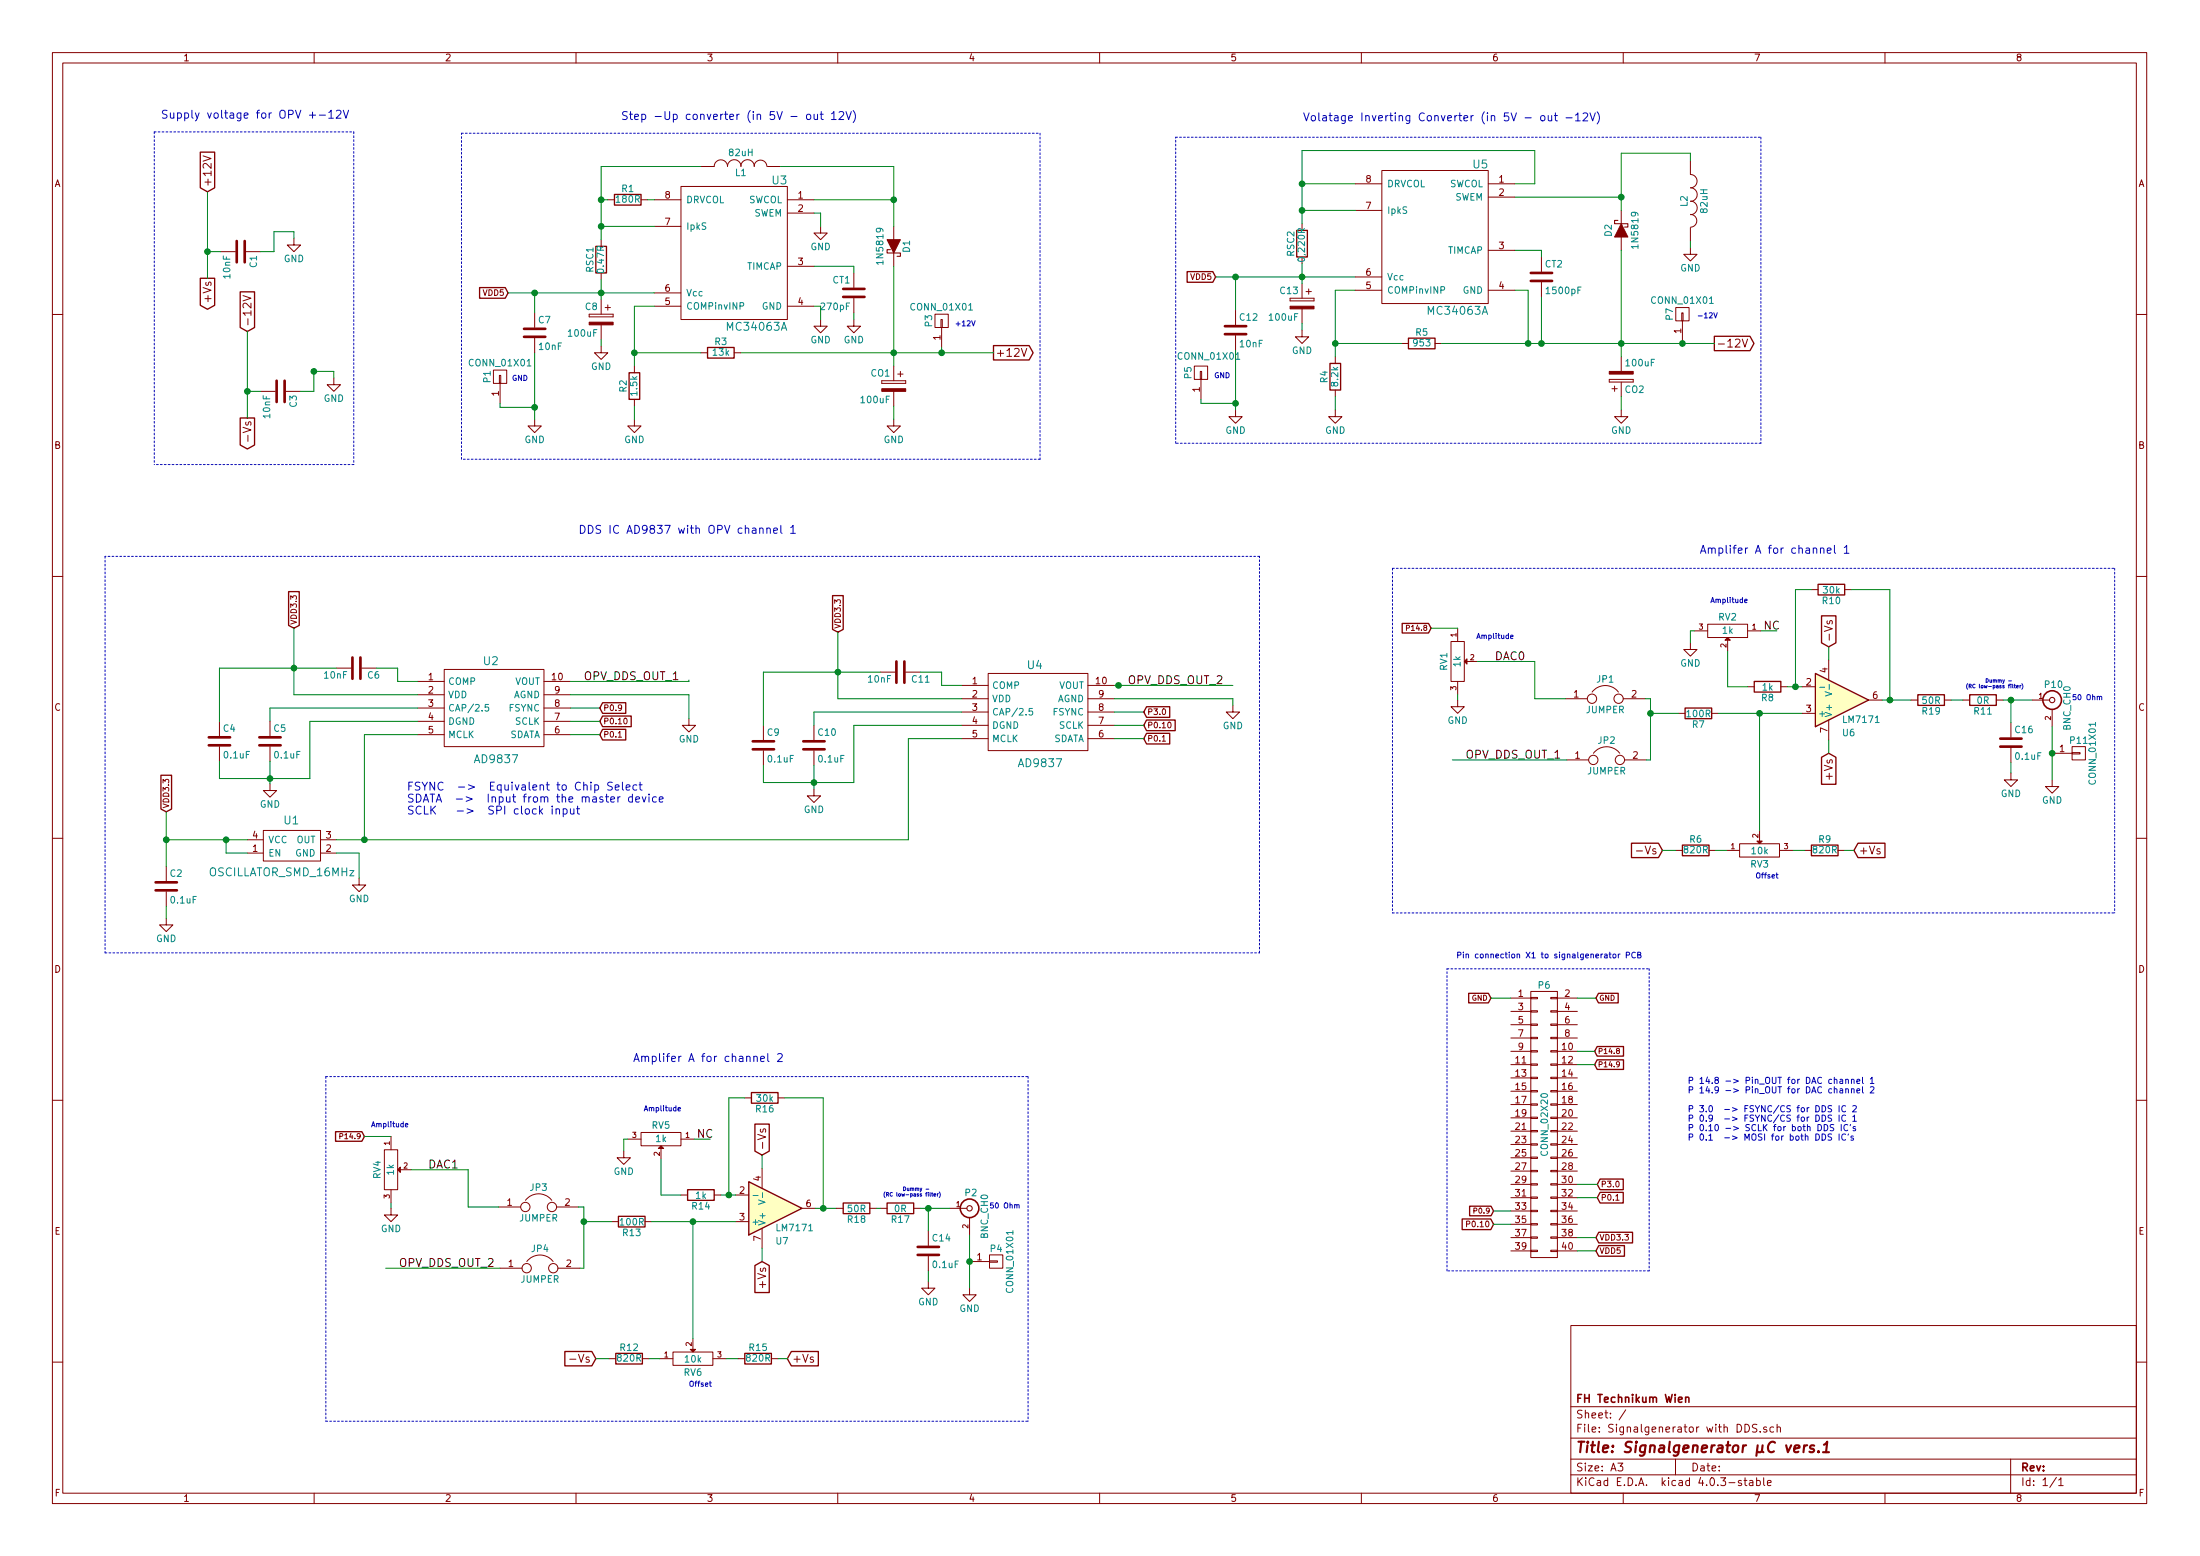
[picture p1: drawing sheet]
EESchema Schematic File Version 2
LIBS:Signalgenerator with DDS-rescue
LIBS:power
LIBS:device
LIBS:transistors
LIBS:conn
LIBS:linear
LIBS:regul
LIBS:74xx
LIBS:cmos4000
LIBS:adc-dac
LIBS:memory
LIBS:xilinx
LIBS:microcontrollers
LIBS:dsp
LIBS:microchip
LIBS:analog_switches
LIBS:motorola
LIBS:texas
LIBS:intel
LIBS:audio
LIBS:interface
LIBS:digital-audio
LIBS:philips
LIBS:display
LIBS:cypress
LIBS:siliconi
LIBS:opto
LIBS:atmel
LIBS:contrib
LIBS:valves
LIBS:Signalgenerator with DDS-cache
EELAYER 25 0
EELAYER END
$Descr A3 16535 11693
encoding utf-8
Sheet 1 1
Title "Signalgenerator µC vers.1"
Date ""
Rev ""
Comp "FH Technikum Wien"
Comment1 ""
Comment2 ""
Comment3 ""
Comment4 ""
$EndDescr
$Comp
L R R2
U 1 1
P 4770 2900
F 0 "R2" V 4850 2900 50  0000 C CNN
F 1 "1.5k" V 4770 2900 50  0000 C CNN
F 2 "Resistors_SMD:R_0805" V 4700 2900 50  0001 C CNN
F 3 "" H 4770 2900 50  0000 C CNN
	1    4770 2900
	-1   0    0    -1  
$EndComp
$Comp
L R R1
U 1 1
P 4720 1500
F 0 "R1" V 4800 1500 50  0000 C CNN
F 1 "180R" V 4720 1500 50  0000 C CNN
F 2 "Resistors_SMD:R_0805" V 4650 1500 50  0001 C CNN
F 3 "" H 4720 1500 50  0000 C CNN
	1    4720 1500
	0    1    -1   0   
$EndComp
$Comp
L R R3
U 1 1
P 5420 2650
F 0 "R3" V 5500 2650 50  0000 C CNN
F 1 "13k" V 5420 2650 50  0000 C CNN
F 2 "Resistors_SMD:R_0805" V 5350 2650 50  0001 C CNN
F 3 "" H 5420 2650 50  0000 C CNN
	1    5420 2650
	0    1    -1   0   
$EndComp
$Comp
L MC34063A U3
U 1 1
P 5620 1900
F 0 "U3" H 5320 2450 60  0000 L CNN
F 1 "MC34063A" H 5320 1350 60  0000 L CNN
F 2 "SMD_Packages:SOIC-8-N" H 5620 1400 60  0001 C CNN
F 3 "" H 5620 1400 60  0000 C CNN
	1    5620 1900
	-1   0    0    -1  
$EndComp
$Comp
L MC34063A U5
U 1 1
P 10890 1780
F 0 "U5" H 10590 2330 60  0000 L CNN
F 1 "MC34063A" H 10590 1230 60  0000 L CNN
F 2 "SMD_Packages:SOIC-8-N" H 10890 1280 60  0001 C CNN
F 3 "" H 10890 1280 60  0000 C CNN
	1    10890 1780
	-1   0    0    -1  
$EndComp
Text Notes 4670 900  0    60   ~ 0
Step -Up converter (in 5V - out 12V)
$Comp
L GND #PWR01
U 1 1
P 4770 3150
F 0 "#PWR01" H 4770 2900 50  0001 C CNN
F 1 "GND" H 4770 3000 50  0000 C CNN
F 2 "" H 4770 3150 50  0000 C CNN
F 3 "" H 4770 3150 50  0000 C CNN
	1    4770 3150
	-1   0    0    -1  
$EndComp
$Comp
L R RSC2
U 1 1
P 9790 1830
F 0 "RSC2" V 9870 1830 50  0000 C CNN
F 1 "0,220R" V 9790 1820 50  0000 C CNN
F 2 "Resistors_SMD:R_0805" V 9720 1830 50  0001 C CNN
F 3 "" H 9790 1830 50  0000 C CNN
	1    9790 1830
	-1   0    0    -1  
$EndComp
$Comp
L CP C13
U 1 1
P 9790 2280
F 0 "C13" H 9815 2380 50  0000 L CNN
F 1 "100uF" H 9815 2180 50  0000 L CNN
F 2 "Capacitors_SMD:c_elec_6.3x7.7" H 9828 2130 50  0001 C CNN
F 3 "" H 9790 2280 50  0000 C CNN
	1    9790 2280
	-1   0    0    -1  
$EndComp
$Comp
L GND #PWR02
U 1 1
P 9790 2480
F 0 "#PWR02" H 9790 2230 50  0001 C CNN
F 1 "GND" H 9790 2330 50  0000 C CNN
F 2 "" H 9790 2480 50  0000 C CNN
F 3 "" H 9790 2480 50  0000 C CNN
	1    9790 2480
	-1   0    0    -1  
$EndComp
$Comp
L CP CO1
U 1 1
P 6720 2900
F 0 "CO1" H 6745 3000 50  0000 L CNN
F 1 "100uF" H 6745 2800 50  0000 L CNN
F 2 "Capacitors_SMD:c_elec_6.3x7.7" H 6758 2750 50  0001 C CNN
F 3 "" H 6720 2900 50  0000 C CNN
	1    6720 2900
	-1   0    0    -1  
$EndComp
$Comp
L GND #PWR03
U 1 1
P 6170 2400
F 0 "#PWR03" H 6170 2150 50  0001 C CNN
F 1 "GND" H 6170 2250 50  0000 C CNN
F 2 "" H 6170 2400 50  0000 C CNN
F 3 "" H 6170 2400 50  0000 C CNN
	1    6170 2400
	-1   0    0    -1  
$EndComp
$Comp
L C CT1
U 1 1
P 6420 2200
F 0 "CT1" H 6445 2300 50  0000 L CNN
F 1 "270pF" H 6445 2100 50  0000 L CNN
F 2 "Capacitors_SMD:C_0805" H 6458 2050 50  0001 C CNN
F 3 "" H 6420 2200 50  0000 C CNN
	1    6420 2200
	-1   0    0    -1  
$EndComp
$Comp
L GND #PWR04
U 1 1
P 6420 2400
F 0 "#PWR04" H 6420 2150 50  0001 C CNN
F 1 "GND" H 6420 2250 50  0000 C CNN
F 2 "" H 6420 2400 50  0000 C CNN
F 3 "" H 6420 2400 50  0000 C CNN
	1    6420 2400
	-1   0    0    -1  
$EndComp
$Comp
L GND #PWR05
U 1 1
P 6170 1700
F 0 "#PWR05" H 6170 1450 50  0001 C CNN
F 1 "GND" H 6170 1550 50  0000 C CNN
F 2 "" H 6170 1700 50  0000 C CNN
F 3 "" H 6170 1700 50  0000 C CNN
	1    6170 1700
	-1   0    0    -1  
$EndComp
$Comp
L GND #PWR06
U 1 1
P 6720 3150
F 0 "#PWR06" H 6720 2900 50  0001 C CNN
F 1 "GND" H 6720 3000 50  0000 C CNN
F 2 "" H 6720 3150 50  0000 C CNN
F 3 "" H 6720 3150 50  0000 C CNN
	1    6720 3150
	-1   0    0    -1  
$EndComp
$Comp
L D_Schottky D1
U 1 1
P 6720 1850
F 0 "D1" H 6720 1950 50  0000 C CNN
F 1 "1N5819" H 6720 1750 50  0000 C CNN
F 2 "Diodes_SMD:SOD-123" H 6720 1850 50  0001 C CNN
F 3 "" H 6720 1850 50  0000 C CNN
	1    6720 1850
	0    1    -1   0   
$EndComp
$Comp
L INDUCTOR L1
U 1 1
P 5570 1250
F 0 "L1" V 5520 1250 50  0000 C CNN
F 1 "82uH" V 5670 1250 50  0000 C CNN
F 2 "SMD_inductors:ELLCTP_inductor" H 5570 1250 50  0001 C CNN
F 3 "" H 5570 1250 50  0000 C CNN
	1    5570 1250
	0    1    -1   0   
$EndComp
$Comp
L R R4
U 1 1
P 10040 2830
F 0 "R4" V 10120 2830 50  0000 C CNN
F 1 "8.2k" V 10040 2830 50  0000 C CNN
F 2 "Resistors_SMD:R_0805" V 9970 2830 50  0001 C CNN
F 3 "" H 10040 2830 50  0000 C CNN
	1    10040 2830
	-1   0    0    -1  
$EndComp
$Comp
L R R5
U 1 1
P 10690 2580
F 0 "R5" V 10770 2580 50  0000 C CNN
F 1 "953" V 10690 2580 50  0000 C CNN
F 2 "Resistors_SMD:R_0805" V 10620 2580 50  0001 C CNN
F 3 "" H 10690 2580 50  0000 C CNN
	1    10690 2580
	0    1    -1   0   
$EndComp
$Comp
L GND #PWR07
U 1 1
P 10040 3080
F 0 "#PWR07" H 10040 2830 50  0001 C CNN
F 1 "GND" H 10040 2930 50  0000 C CNN
F 2 "" H 10040 3080 50  0000 C CNN
F 3 "" H 10040 3080 50  0000 C CNN
	1    10040 3080
	-1   0    0    -1  
$EndComp
$Comp
L CP CO2
U 1 1
P 12190 2830
F 0 "CO2" H 12215 2930 50  0000 L CNN
F 1 "100uF" H 12215 2730 50  0000 L CNN
F 2 "Capacitors_SMD:c_elec_6.3x7.7" H 12228 2680 50  0001 C CNN
F 3 "" H 12190 2830 50  0000 C CNN
	1    12190 2830
	1    0    0    1   
$EndComp
$Comp
L GND #PWR08
U 1 1
P 12190 3080
F 0 "#PWR08" H 12190 2830 50  0001 C CNN
F 1 "GND" H 12190 2930 50  0000 C CNN
F 2 "" H 12190 3080 50  0000 C CNN
F 3 "" H 12190 3080 50  0000 C CNN
	1    12190 3080
	-1   0    0    -1  
$EndComp
$Comp
L INDUCTOR L2
U 1 1
P 12710 1510
F 0 "L2" V 12660 1510 50  0000 C CNN
F 1 "82uH" V 12810 1510 50  0000 C CNN
F 2 "SMD_inductors:ELLCTP_inductor" H 12710 1510 50  0001 C CNN
F 3 "" H 12710 1510 50  0000 C CNN
	1    12710 1510
	1    0    0    1   
$EndComp
$Comp
L GND #PWR09
U 1 1
P 12710 1860
F 0 "#PWR09" H 12710 1610 50  0001 C CNN
F 1 "GND" H 12710 1710 50  0000 C CNN
F 2 "" H 12710 1860 50  0000 C CNN
F 3 "" H 12710 1860 50  0000 C CNN
	1    12710 1860
	-1   0    0    -1  
$EndComp
$Comp
L D_Schottky D2
U 1 1
P 12190 1730
F 0 "D2" H 12190 1830 50  0000 C CNN
F 1 "1N5819" H 12190 1630 50  0000 C CNN
F 2 "Diodes_SMD:SOD-123" H 12190 1730 50  0001 C CNN
F 3 "" H 12190 1730 50  0000 C CNN
	1    12190 1730
	0    -1   1    0   
$EndComp
Text Notes 12040 910  2    60   ~ 0
Volatage Inverting Converter (in 5V - out -12V)\n
$Comp
L R RSC1
U 1 1
P 4520 1950
F 0 "RSC1" V 4600 1950 50  0000 C CNN
F 1 "0.47R" V 4520 1950 50  0000 C CNN
F 2 "Resistors_SMD:R_0805" V 4450 1950 50  0001 C CNN
F 3 "" H 4520 1950 50  0000 C CNN
	1    4520 1950
	-1   0    0    -1  
$EndComp
$Comp
L CP C8
U 1 1
P 4520 2400
F 0 "C8" H 4545 2500 50  0000 L CNN
F 1 "100uF" H 4545 2300 50  0000 L CNN
F 2 "Capacitors_SMD:c_elec_6.3x7.7" H 4558 2250 50  0001 C CNN
F 3 "" H 4520 2400 50  0000 C CNN
	1    4520 2400
	-1   0    0    -1  
$EndComp
$Comp
L GND #PWR010
U 1 1
P 4520 2600
F 0 "#PWR010" H 4520 2350 50  0001 C CNN
F 1 "GND" H 4520 2450 50  0000 C CNN
F 2 "" H 4520 2600 50  0000 C CNN
F 3 "" H 4520 2600 50  0000 C CNN
	1    4520 2600
	-1   0    0    -1  
$EndComp
Text GLabel 7470 2650 2    60   Output ~ 0
+12V
Text GLabel 12890 2580 2    60   Output ~ 0
-12V
$Comp
L R R10
U 1 1
P 13770 4430
F 0 "R10" V 13850 4430 50  0000 C CNN
F 1 "30k" V 13770 4430 50  0000 C CNN
F 2 "Resistors_SMD:R_0805" V 13700 4430 50  0001 C CNN
F 3 "" H 13770 4430 50  0000 C CNN
	1    13770 4430
	0    1    1    0   
$EndComp
$Comp
L R R8
U 1 1
P 13290 5160
F 0 "R8" V 13370 5160 50  0000 C CNN
F 1 "1k" V 13290 5160 50  0000 C CNN
F 2 "Resistors_SMD:R_0805" V 13220 5160 50  0001 C CNN
F 3 "" H 13290 5160 50  0000 C CNN
	1    13290 5160
	0    1    1    0   
$EndComp
$Comp
L POT-RESCUE-Signalgenerator_with_DDS RV3
U 1 1
P 13230 6390
F 0 "RV3" H 13230 6290 50  0000 C CNN
F 1 "10k" H 13230 6390 50  0000 C CNN
F 2 "Eigene_Footprints:trim_murata_TS53YL" H 13230 6390 50  0001 C CNN
F 3 "" H 13230 6390 50  0000 C CNN
	1    13230 6390
	1    0    0    -1  
$EndComp
Text GLabel 1560 1440 1    60   Input ~ 0
+12V
Text GLabel 13750 5660 3    60   Input ~ 0
+Vs
$Comp
L C C1
U 1 1
P 1810 1890
F 0 "C1" H 1835 1990 50  0000 L CNN
F 1 "10nF" H 1835 1790 50  0000 L CNN
F 2 "Capacitors_SMD:C_0805" H 1848 1740 50  0001 C CNN
F 3 "" H 1810 1890 50  0000 C CNN
	1    1810 1890
	0    1    1    0   
$EndComp
$Comp
L C C3
U 1 1
P 2110 2940
F 0 "C3" H 2135 3040 50  0000 L CNN
F 1 "10nF" H 2135 2840 50  0000 L CNN
F 2 "Capacitors_SMD:C_0805" H 2148 2790 50  0001 C CNN
F 3 "" H 2110 2940 50  0000 C CNN
	1    2110 2940
	0    1    1    0   
$EndComp
Text GLabel 1860 2490 1    60   Input ~ 0
-12V
$Comp
L GND #PWR011
U 1 1
P 2210 1790
F 0 "#PWR011" H 2210 1540 50  0001 C CNN
F 1 "GND" H 2210 1640 50  0000 C CNN
F 2 "" H 2210 1790 50  0000 C CNN
F 3 "" H 2210 1790 50  0000 C CNN
	1    2210 1790
	1    0    0    -1  
$EndComp
$Comp
L GND #PWR012
U 1 1
P 2510 2840
F 0 "#PWR012" H 2510 2590 50  0001 C CNN
F 1 "GND" H 2510 2690 50  0000 C CNN
F 2 "" H 2510 2840 50  0000 C CNN
F 3 "" H 2510 2840 50  0000 C CNN
	1    2510 2840
	1    0    0    -1  
$EndComp
Text GLabel 1860 3140 3    60   Output ~ 0
-Vs
Text GLabel 1560 2090 3    60   Output ~ 0
+Vs
Text GLabel 13750 4860 1    60   Input ~ 0
-Vs
Text GLabel 13940 6390 2    60   Input ~ 0
+Vs
Text GLabel 12500 6390 0    60   Input ~ 0
-Vs
Text Notes 12780 4160 0    60   ~ 0
Amplifer A for channel 1
Text Notes 1210 890  0    60   ~ 0
Supply voltage for OPV +-12V
Text Notes 10950 7200 0    43   ~ 0
Pin connection X1 to signalgenerator PCB
$Comp
L BNC P10
U 1 1
P 15430 5260
F 0 "P10" H 15440 5380 50  0000 C CNN
F 1 "BNC_CH0" V 15540 5200 50  0000 C CNN
F 2 "Sockets_BNC:BNC_Socket_TYCO-AMP_LargePads" H 15430 5260 50  0001 C CNN
F 3 "" H 15430 5260 50  0000 C CNN
	1    15430 5260
	1    0    0    -1  
$EndComp
$Comp
L R R9
U 1 1
P 13720 6390
F 0 "R9" V 13800 6390 50  0000 C CNN
F 1 "820R" V 13720 6390 50  0000 C CNN
F 2 "Resistors_SMD:R_0805" V 13650 6390 50  0001 C CNN
F 3 "" H 13720 6390 50  0000 C CNN
	1    13720 6390
	0    -1   -1   0   
$EndComp
$Comp
L R R6
U 1 1
P 12750 6390
F 0 "R6" V 12830 6390 50  0000 C CNN
F 1 "820R" V 12750 6390 50  0000 C CNN
F 2 "Resistors_SMD:R_0805" V 12680 6390 50  0001 C CNN
F 3 "" H 12750 6390 50  0000 C CNN
	1    12750 6390
	0    -1   -1   0   
$EndComp
$Comp
L C C7
U 1 1
P 4020 2500
F 0 "C7" H 4045 2600 50  0000 L CNN
F 1 "10nF" H 4045 2400 50  0000 L CNN
F 2 "Capacitors_SMD:C_0805" H 4058 2350 50  0001 C CNN
F 3 "" H 4020 2500 50  0000 C CNN
	1    4020 2500
	1    0    0    -1  
$EndComp
$Comp
L C C12
U 1 1
P 9290 2480
F 0 "C12" H 9315 2580 50  0000 L CNN
F 1 "10nF" H 9315 2380 50  0000 L CNN
F 2 "Capacitors_SMD:C_0805" H 9328 2330 50  0001 C CNN
F 3 "" H 9290 2480 50  0000 C CNN
	1    9290 2480
	1    0    0    -1  
$EndComp
$Comp
L GND #PWR013
U 1 1
P 9290 3080
F 0 "#PWR013" H 9290 2830 50  0001 C CNN
F 1 "GND" H 9290 2930 50  0000 C CNN
F 2 "" H 9290 3080 50  0000 C CNN
F 3 "" H 9290 3080 50  0000 C CNN
	1    9290 3080
	1    0    0    -1  
$EndComp
$Comp
L GND #PWR014
U 1 1
P 4020 3150
F 0 "#PWR014" H 4020 2900 50  0001 C CNN
F 1 "GND" H 4020 3000 50  0000 C CNN
F 2 "" H 4020 3150 50  0000 C CNN
F 3 "" H 4020 3150 50  0000 C CNN
	1    4020 3150
	1    0    0    -1  
$EndComp
Text Notes 15580 5260 0    39   ~ 0
50 Ohm
$Comp
L CONN_01X01 P11
U 1 1
P 15630 5660
F 0 "P11" H 15630 5760 50  0000 C CNN
F 1 "CONN_01X01" V 15730 5660 50  0000 C CNN
F 2 "Wire_Pads:SolderWirePad_single_1mmDrill" H 15630 5660 50  0001 C CNN
F 3 "" H 15630 5660 50  0000 C CNN
	1    15630 5660
	1    0    0    -1  
$EndComp
$Comp
L AD9837 U2
U 1 1
P 3710 5320
F 0 "U2" H 3690 5710 60  0000 C TNN
F 1 "AD9837" H 3730 4940 60  0000 C CNN
F 2 "Housings_DFN_QFN:DFN-10-1EP_3x3mm_Pitch0.5mm" H 3750 4890 60  0001 C CNN
F 3 "" H 3750 4890 60  0000 C CNN
	1    3710 5320
	1    0    0    -1  
$EndComp
Text GLabel 4510 5420 2    43   Input ~ 0
P0.10
Text GLabel 4510 5520 2    43   Input ~ 0
P0.1
Text GLabel 4510 5320 2    43   Input ~ 0
P0.9
Text Notes 3060 6120 0    60   ~ 0
FSYNC  ->  Equivalent to Chip Select\nSDATA  ->  Input from the master device\nSCLK   ->  SPI clock input
$Comp
L C C6
U 1 1
P 2680 5020
F 0 "C6" V 2730 5100 50  0000 L CNN
F 1 "10nF" V 2730 4770 50  0000 L CNN
F 2 "Capacitors_SMD:C_0805" H 2718 4870 50  0001 C CNN
F 3 "" H 2680 5020 50  0000 C CNN
	1    2680 5020
	0    1    1    0   
$EndComp
Text GLabel 2210 4720 1    43   Input ~ 0
VDD3.3
$Comp
L OSCILLATOR_SMD U1
U 1 1
P 2200 6440
F 0 "U1" H 2190 6720 60  0000 C CNN
F 1 "OSCILLATOR_SMD_16MHz" H 2120 6330 60  0000 C CNN
F 2 "Eigene_Footprints:Oscillator_7_mal_5mm_SMD" H 2190 6720 60  0001 C CNN
F 3 "" H 2190 6720 60  0000 C CNN
	1    2200 6440
	1    0    0    -1  
$EndComp
$Comp
L GND #PWR015
U 1 1
P 2700 6600
F 0 "#PWR015" H 2700 6350 50  0001 C CNN
F 1 "GND" H 2700 6450 50  0000 C CNN
F 2 "" H 2700 6600 50  0000 C CNN
F 3 "" H 2700 6600 50  0000 C CNN
	1    2700 6600
	1    0    0    -1  
$EndComp
$Comp
L C C2
U 1 1
P 1250 6660
F 0 "C2" H 1275 6760 50  0000 L CNN
F 1 "0.1uF" H 1275 6560 50  0000 L CNN
F 2 "Capacitors_SMD:C_0805" H 1288 6510 50  0001 C CNN
F 3 "" H 1250 6660 50  0000 C CNN
	1    1250 6660
	1    0    0    -1  
$EndComp
$Comp
L GND #PWR016
U 1 1
P 1250 6900
F 0 "#PWR016" H 1250 6650 50  0001 C CNN
F 1 "GND" H 1250 6750 50  0000 C CNN
F 2 "" H 1250 6900 50  0000 C CNN
F 3 "" H 1250 6900 50  0000 C CNN
	1    1250 6900
	1    0    0    -1  
$EndComp
$Comp
L C C5
U 1 1
P 2030 5570
F 0 "C5" H 2055 5670 50  0000 L CNN
F 1 "0.1uF" H 2055 5470 50  0000 L CNN
F 2 "Capacitors_SMD:C_0805" H 2068 5420 50  0001 C CNN
F 3 "" H 2030 5570 50  0000 C CNN
	1    2030 5570
	1    0    0    -1  
$EndComp
$Comp
L GND #PWR017
U 1 1
P 2030 5890
F 0 "#PWR017" H 2030 5640 50  0001 C CNN
F 1 "GND" H 2030 5740 50  0000 C CNN
F 2 "" H 2030 5890 50  0000 C CNN
F 3 "" H 2030 5890 50  0000 C CNN
	1    2030 5890
	1    0    0    -1  
$EndComp
$Comp
L GND #PWR018
U 1 1
P 5180 5400
F 0 "#PWR018" H 5180 5150 50  0001 C CNN
F 1 "GND" H 5180 5250 50  0000 C CNN
F 2 "" H 5180 5400 50  0000 C CNN
F 3 "" H 5180 5400 50  0000 C CNN
	1    5180 5400
	1    0    0    -1  
$EndComp
$Comp
L C C4
U 1 1
P 1650 5570
F 0 "C4" H 1675 5670 50  0000 L CNN
F 1 "0.1uF" H 1675 5470 50  0000 L CNN
F 2 "Capacitors_SMD:C_0805" H 1688 5420 50  0001 C CNN
F 3 "" H 1650 5570 50  0000 C CNN
	1    1650 5570
	1    0    0    -1  
$EndComp
Text Label 11020 5710 0    60   ~ 0
OPV_DDS_OUT_1
Text Notes 4350 4010 0    60   ~ 0
DDS IC AD9837 with OPV channel 1\n
$Comp
L JUMPER JP2
U 1 1
P 12080 5710
F 0 "JP2" H 12080 5860 50  0000 C CNN
F 1 "JUMPER" H 12080 5630 50  0000 C CNN
F 2 "Eigene_Footprints:2_jumper_2.54mm" H 12080 5710 50  0001 C CNN
F 3 "" H 12080 5710 50  0000 C CNN
	1    12080 5710
	1    0    0    -1  
$EndComp
Text GLabel 1250 6100 1    43   Input ~ 0
VDD3.3
Text GLabel 11230 9100 0    39   Input ~ 0
P0.9
Text GLabel 11230 9200 0    43   Input ~ 0
P0.10
Text GLabel 12010 9000 2    43   Input ~ 0
P0.1
Text GLabel 12000 9300 2    43   Input ~ 0
VDD3.3
Text GLabel 3820 2200 0    43   Input ~ 0
VDD5
Text GLabel 9140 2080 0    43   Input ~ 0
VDD5
Text GLabel 12000 9400 2    43   Input ~ 0
VDD5
$Comp
L R R7
U 1 1
P 12770 5360
F 0 "R7" V 12850 5360 50  0000 C CNN
F 1 "100R" V 12770 5360 50  0000 C CNN
F 2 "Resistors_SMD:R_0805" V 12700 5360 50  0001 C CNN
F 3 "" H 12770 5360 50  0000 C CNN
	1    12770 5360
	0    1    1    0   
$EndComp
Text Notes 12690 8570 0    47   ~ 0
P 14.8 -> Pin_OUT for DAC channel 1\nP 14.9 -> Pin_OUT for DAC channel 2\n\nP 3.0  -> FSYNC/CS for DDS IC 2\nP 0.9  -> FSYNC/CS for DDS IC 1\nP 0.10 -> SCLK for both DDS IC's\nP 0.1  -> MOSI for both DDS IC's
Text GLabel 12000 7500 2    39   Input ~ 0
GND
$Comp
L TL071 U6
U 1 1
P 13850 5260
F 0 "U6" H 13850 5510 50  0000 L CNN
F 1 "LM7171" H 13850 5410 50  0000 L CNN
F 2 "Housings_SOIC:SOIC-8_3.9x4.9mm_Pitch1.27mm" H 13900 5460 50  0001 C CNN
F 3 "" H 13850 5510 50  0000 C CNN
	1    13850 5260
	1    0    0    1   
$EndComp
Text GLabel 12010 8900 2    43   Input ~ 0
P3.0
Text Label 4390 5120 0    60   ~ 0
OPV_DDS_OUT_1
$Comp
L C CT2
U 1 1
P 11590 2080
F 0 "CT2" H 11615 2180 50  0000 L CNN
F 1 "1500pF" H 11615 1980 50  0000 L CNN
F 2 "Capacitors_SMD:C_0805" H 11628 1930 50  0001 C CNN
F 3 "" H 11590 2080 50  0000 C CNN
	1    11590 2080
	1    0    0    -1  
$EndComp
$Comp
L AD9837 U4
U 1 1
P 7800 5350
F 0 "U4" H 7780 5740 60  0000 C TNN
F 1 "AD9837" H 7820 4970 60  0000 C CNN
F 2 "Housings_DFN_QFN:DFN-10-1EP_3x3mm_Pitch0.5mm" H 7840 4920 60  0001 C CNN
F 3 "" H 7840 4920 60  0000 C CNN
	1    7800 5350
	1    0    0    -1  
$EndComp
Text GLabel 8600 5450 2    43   Input ~ 0
P0.10
Text GLabel 8600 5550 2    43   Input ~ 0
P0.1
Text GLabel 8600 5350 2    43   Input ~ 0
P3.0
$Comp
L C C11
U 1 1
P 6770 5050
F 0 "C11" V 6820 5130 50  0000 L CNN
F 1 "10nF" V 6820 4800 50  0000 L CNN
F 2 "Capacitors_SMD:C_0805" H 6808 4900 50  0001 C CNN
F 3 "" H 6770 5050 50  0000 C CNN
	1    6770 5050
	0    1    1    0   
$EndComp
Text GLabel 6300 4750 1    43   Input ~ 0
VDD3.3
$Comp
L C C10
U 1 1
P 6120 5600
F 0 "C10" H 6145 5700 50  0000 L CNN
F 1 "0.1uF" H 6145 5500 50  0000 L CNN
F 2 "Capacitors_SMD:C_0805" H 6158 5450 50  0001 C CNN
F 3 "" H 6120 5600 50  0000 C CNN
	1    6120 5600
	1    0    0    -1  
$EndComp
$Comp
L C C9
U 1 1
P 5740 5600
F 0 "C9" H 5765 5700 50  0000 L CNN
F 1 "0.1uF" H 5765 5500 50  0000 L CNN
F 2 "Capacitors_SMD:C_0805" H 5778 5450 50  0001 C CNN
F 3 "" H 5740 5600 50  0000 C CNN
	1    5740 5600
	1    0    0    -1  
$EndComp
Text Label 8480 5150 0    60   ~ 0
OPV_DDS_OUT_2
$Comp
L GND #PWR019
U 1 1
P 6120 5930
F 0 "#PWR019" H 6120 5680 50  0001 C CNN
F 1 "GND" H 6120 5780 50  0000 C CNN
F 2 "" H 6120 5930 50  0000 C CNN
F 3 "" H 6120 5930 50  0000 C CNN
	1    6120 5930
	1    0    0    -1  
$EndComp
$Comp
L GND #PWR020
U 1 1
P 9270 5300
F 0 "#PWR020" H 9270 5050 50  0001 C CNN
F 1 "GND" H 9270 5150 50  0000 C CNN
F 2 "" H 9270 5300 50  0000 C CNN
F 3 "" H 9270 5300 50  0000 C CNN
	1    9270 5300
	1    0    0    -1  
$EndComp
$Comp
L JUMPER JP1
U 1 1
P 12070 5250
F 0 "JP1" H 12070 5400 50  0000 C CNN
F 1 "JUMPER" H 12070 5170 50  0000 C CNN
F 2 "Eigene_Footprints:2_jumper_2.54mm" H 12070 5250 50  0001 C CNN
F 3 "" H 12070 5250 50  0000 C CNN
	1    12070 5250
	1    0    0    -1  
$EndComp
Text Label 11240 4970 0    60   ~ 0
DAC0
$Comp
L POT-RESCUE-Signalgenerator_with_DDS RV2
U 1 1
P 12990 4740
F 0 "RV2" H 12990 4640 50  0000 C CNN
F 1 "1k" H 12990 4740 50  0000 C CNN
F 2 "SMD_resistor:trim_bourns_3214w" H 12990 4740 50  0001 C CNN
F 3 "" H 12990 4740 50  0000 C CNN
	1    12990 4740
	-1   0    0    1   
$EndComp
$Comp
L GND #PWR021
U 1 1
P 15430 5860
F 0 "#PWR021" H 15430 5610 50  0001 C CNN
F 1 "GND" H 15430 5710 50  0000 C CNN
F 2 "" H 15430 5860 50  0000 C CNN
F 3 "" H 15430 5860 50  0000 C CNN
	1    15430 5860
	1    0    0    -1  
$EndComp
$Comp
L GND #PWR022
U 1 1
P 12710 4830
F 0 "#PWR022" H 12710 4580 50  0001 C CNN
F 1 "GND" H 12710 4680 50  0000 C CNN
F 2 "" H 12710 4830 50  0000 C CNN
F 3 "" H 12710 4830 50  0000 C CNN
	1    12710 4830
	1    0    0    -1  
$EndComp
Text Label 13260 4740 0    60   ~ 0
NC
Text Notes 12860 4530 0    39   ~ 0
Amplitude
Text Notes 13200 6600 0    39   ~ 0
Offset
$Comp
L R R11
U 1 1
P 14910 5260
F 0 "R11" V 14990 5260 50  0000 C CNN
F 1 "0R" V 14910 5260 50  0000 C CNN
F 2 "Resistors_SMD:R_0805" V 14840 5260 50  0001 C CNN
F 3 "" H 14910 5260 50  0000 C CNN
	1    14910 5260
	0    1    1    0   
$EndComp
$Comp
L C C16
U 1 1
P 15120 5580
F 0 "C16" H 15145 5680 50  0000 L CNN
F 1 "0.1uF" H 15145 5480 50  0000 L CNN
F 2 "Capacitors_SMD:C_0805" H 15158 5430 50  0001 C CNN
F 3 "" H 15120 5580 50  0000 C CNN
	1    15120 5580
	1    0    0    -1  
$EndComp
$Comp
L GND #PWR023
U 1 1
P 15120 5810
F 0 "#PWR023" H 15120 5560 50  0001 C CNN
F 1 "GND" H 15120 5660 50  0000 C CNN
F 2 "" H 15120 5810 50  0000 C CNN
F 3 "" H 15120 5810 50  0000 C CNN
	1    15120 5810
	1    0    0    -1  
$EndComp
Text Notes 14780 5170 0    28   ~ 0
       Dummy - \n(RC low-pass filter)
$Comp
L POT-RESCUE-Signalgenerator_with_DDS RV1
U 1 1
P 10960 4970
F 0 "RV1" H 10960 4870 50  0000 C CNN
F 1 "1k" H 10960 4970 50  0000 C CNN
F 2 "SMD_resistor:trim_bourns_3214w" H 10960 4970 50  0001 C CNN
F 3 "" H 10960 4970 50  0000 C CNN
	1    10960 4970
	0    1    1    0   
$EndComp
Text GLabel 11990 7900 2    39   Input ~ 0
P14.8
Text GLabel 10760 4720 0    39   Input ~ 0
P14.8
$Comp
L GND #PWR024
U 1 1
P 10960 5260
F 0 "#PWR024" H 10960 5010 50  0001 C CNN
F 1 "GND" H 10960 5110 50  0000 C CNN
F 2 "" H 10960 5260 50  0000 C CNN
F 3 "" H 10960 5260 50  0000 C CNN
	1    10960 5260
	1    0    0    -1  
$EndComp
$Comp
L R R16
U 1 1
P 5750 8250
F 0 "R16" V 5830 8250 50  0000 C CNN
F 1 "30k" V 5750 8250 50  0000 C CNN
F 2 "Resistors_SMD:R_0805" V 5680 8250 50  0001 C CNN
F 3 "" H 5750 8250 50  0000 C CNN
	1    5750 8250
	0    1    1    0   
$EndComp
$Comp
L R R14
U 1 1
P 5270 8980
F 0 "R14" V 5350 8980 50  0000 C CNN
F 1 "1k" V 5270 8980 50  0000 C CNN
F 2 "Resistors_SMD:R_0805" V 5200 8980 50  0001 C CNN
F 3 "" H 5270 8980 50  0000 C CNN
	1    5270 8980
	0    1    1    0   
$EndComp
$Comp
L POT-RESCUE-Signalgenerator_with_DDS RV6
U 1 1
P 5210 10210
F 0 "RV6" H 5210 10110 50  0000 C CNN
F 1 "10k" H 5210 10210 50  0000 C CNN
F 2 "Eigene_Footprints:trim_murata_TS53YL" H 5210 10210 50  0001 C CNN
F 3 "" H 5210 10210 50  0000 C CNN
	1    5210 10210
	1    0    0    -1  
$EndComp
Text GLabel 5730 9480 3    60   Input ~ 0
+Vs
Text GLabel 5730 8680 1    60   Input ~ 0
-Vs
Text GLabel 5920 10210 2    60   Input ~ 0
+Vs
Text GLabel 4480 10210 0    60   Input ~ 0
-Vs
Text Notes 4760 7980 0    60   ~ 0
Amplifer A for channel 2\n
$Comp
L BNC P2
U 1 1
P 7290 9080
F 0 "P2" H 7300 9200 50  0000 C CNN
F 1 "BNC_CH0" V 7400 9020 50  0000 C CNN
F 2 "Sockets_BNC:BNC_Socket_TYCO-AMP_LargePads" H 7290 9080 50  0001 C CNN
F 3 "" H 7290 9080 50  0000 C CNN
	1    7290 9080
	1    0    0    -1  
$EndComp
$Comp
L R R15
U 1 1
P 5700 10210
F 0 "R15" V 5780 10210 50  0000 C CNN
F 1 "820R" V 5700 10210 50  0000 C CNN
F 2 "Resistors_SMD:R_0805" V 5630 10210 50  0001 C CNN
F 3 "" H 5700 10210 50  0000 C CNN
	1    5700 10210
	0    -1   -1   0   
$EndComp
$Comp
L R R12
U 1 1
P 4730 10210
F 0 "R12" V 4810 10210 50  0000 C CNN
F 1 "820R" V 4730 10210 50  0000 C CNN
F 2 "Resistors_SMD:R_0805" V 4660 10210 50  0001 C CNN
F 3 "" H 4730 10210 50  0000 C CNN
	1    4730 10210
	0    -1   -1   0   
$EndComp
Text Notes 7440 9080 0    39   ~ 0
50 Ohm
$Comp
L CONN_01X01 P4
U 1 1
P 7490 9480
F 0 "P4" H 7490 9580 50  0000 C CNN
F 1 "CONN_01X01" V 7590 9480 50  0000 C CNN
F 2 "Wire_Pads:SolderWirePad_single_1mmDrill" H 7490 9480 50  0001 C CNN
F 3 "" H 7490 9480 50  0000 C CNN
	1    7490 9480
	1    0    0    -1  
$EndComp
Text Label 3000 9530 0    60   ~ 0
OPV_DDS_OUT_2
$Comp
L JUMPER JP4
U 1 1
P 4060 9530
F 0 "JP4" H 4060 9680 50  0000 C CNN
F 1 "JUMPER" H 4060 9450 50  0000 C CNN
F 2 "Eigene_Footprints:2_jumper_2.54mm" H 4060 9530 50  0001 C CNN
F 3 "" H 4060 9530 50  0000 C CNN
	1    4060 9530
	1    0    0    -1  
$EndComp
$Comp
L R R13
U 1 1
P 4750 9180
F 0 "R13" V 4830 9180 50  0000 C CNN
F 1 "100R" V 4750 9180 50  0000 C CNN
F 2 "Resistors_SMD:R_0805" V 4680 9180 50  0001 C CNN
F 3 "" H 4750 9180 50  0000 C CNN
	1    4750 9180
	0    1    1    0   
$EndComp
$Comp
L TL071 U7
U 1 1
P 5830 9080
F 0 "U7" H 5830 9330 50  0000 L CNN
F 1 "LM7171" H 5830 9230 50  0000 L CNN
F 2 "Housings_SOIC:SOIC-8_3.9x4.9mm_Pitch1.27mm" H 5880 9280 50  0001 C CNN
F 3 "" H 5830 9330 50  0000 C CNN
	1    5830 9080
	1    0    0    1   
$EndComp
$Comp
L JUMPER JP3
U 1 1
P 4050 9070
F 0 "JP3" H 4050 9220 50  0000 C CNN
F 1 "JUMPER" H 4050 8990 50  0000 C CNN
F 2 "Eigene_Footprints:2_jumper_2.54mm" H 4050 9070 50  0001 C CNN
F 3 "" H 4050 9070 50  0000 C CNN
	1    4050 9070
	1    0    0    -1  
$EndComp
Text Label 3220 8790 0    60   ~ 0
DAC1
$Comp
L POT-RESCUE-Signalgenerator_with_DDS RV5
U 1 1
P 4970 8560
F 0 "RV5" H 4970 8460 50  0000 C CNN
F 1 "1k" H 4970 8560 50  0000 C CNN
F 2 "SMD_resistor:trim_bourns_3214w" H 4970 8560 50  0001 C CNN
F 3 "" H 4970 8560 50  0000 C CNN
	1    4970 8560
	-1   0    0    1   
$EndComp
$Comp
L GND #PWR025
U 1 1
P 7290 9680
F 0 "#PWR025" H 7290 9430 50  0001 C CNN
F 1 "GND" H 7290 9530 50  0000 C CNN
F 2 "" H 7290 9680 50  0000 C CNN
F 3 "" H 7290 9680 50  0000 C CNN
	1    7290 9680
	1    0    0    -1  
$EndComp
$Comp
L GND #PWR026
U 1 1
P 4690 8650
F 0 "#PWR026" H 4690 8400 50  0001 C CNN
F 1 "GND" H 4690 8500 50  0000 C CNN
F 2 "" H 4690 8650 50  0000 C CNN
F 3 "" H 4690 8650 50  0000 C CNN
	1    4690 8650
	1    0    0    -1  
$EndComp
Text Label 5240 8560 0    60   ~ 0
NC
Text Notes 4840 8350 0    39   ~ 0
Amplitude
Text Notes 5180 10420 0    39   ~ 0
Offset
$Comp
L R R17
U 1 1
P 6770 9080
F 0 "R17" V 6850 9080 50  0000 C CNN
F 1 "0R" V 6770 9080 50  0000 C CNN
F 2 "Resistors_SMD:R_0805" V 6700 9080 50  0001 C CNN
F 3 "" H 6770 9080 50  0000 C CNN
	1    6770 9080
	0    1    1    0   
$EndComp
$Comp
L C C14
U 1 1
P 6980 9400
F 0 "C14" H 7005 9500 50  0000 L CNN
F 1 "0.1uF" H 7005 9300 50  0000 L CNN
F 2 "Capacitors_SMD:C_0805" H 7018 9250 50  0001 C CNN
F 3 "" H 6980 9400 50  0000 C CNN
	1    6980 9400
	1    0    0    -1  
$EndComp
$Comp
L GND #PWR027
U 1 1
P 6980 9630
F 0 "#PWR027" H 6980 9380 50  0001 C CNN
F 1 "GND" H 6980 9480 50  0000 C CNN
F 2 "" H 6980 9630 50  0000 C CNN
F 3 "" H 6980 9630 50  0000 C CNN
	1    6980 9630
	1    0    0    -1  
$EndComp
Text Notes 6640 8990 0    28   ~ 0
       Dummy - \n(RC low-pass filter)
$Comp
L POT-RESCUE-Signalgenerator_with_DDS RV4
U 1 1
P 2940 8790
F 0 "RV4" H 2940 8690 50  0000 C CNN
F 1 "1k" H 2940 8790 50  0000 C CNN
F 2 "SMD_resistor:trim_bourns_3214w" H 2940 8790 50  0001 C CNN
F 3 "" H 2940 8790 50  0000 C CNN
	1    2940 8790
	0    1    1    0   
$EndComp
Text GLabel 2740 8540 0    39   Input ~ 0
P14.9
$Comp
L GND #PWR028
U 1 1
P 2940 9080
F 0 "#PWR028" H 2940 8830 50  0001 C CNN
F 1 "GND" H 2940 8930 50  0000 C CNN
F 2 "" H 2940 9080 50  0000 C CNN
F 3 "" H 2940 9080 50  0000 C CNN
	1    2940 9080
	1    0    0    -1  
$EndComp
$Comp
L CONN_02X20 P6
U 1 1
P 11610 8450
F 0 "P6" H 11610 9500 50  0000 C CNN
F 1 "CONN_02X20" V 11610 8450 50  0000 C CNN
F 2 "Socket_Strips:Socket_Strip_Straight_2x20" H 11610 7500 50  0001 C CNN
F 3 "" H 11610 7500 50  0000 C CNN
	1    11610 8450
	1    0    0    -1  
$EndComp
Text GLabel 11990 8000 2    39   Input ~ 0
P14.9
$Comp
L CONN_01X01 P7
U 1 1
P 12650 2360
F 0 "P7" H 12650 2460 50  0000 C CNN
F 1 "CONN_01X01" V 12750 2360 50  0000 C CNN
F 2 "Wire_Pads:SolderWirePad_single_1mmDrill" H 12650 2360 50  0001 C CNN
F 3 "" H 12650 2360 50  0000 C CNN
	1    12650 2360
	0    -1   -1   0   
$EndComp
Wire Wire Line
	4770 2300 4770 2750
Wire Wire Line
	4770 2650 5270 2650
Wire Wire Line
	4770 3050 4770 3150
Wire Wire Line
	4870 1500 4920 1500
Wire Wire Line
	4520 1700 4920 1700
Wire Wire Line
	4520 1250 4520 1800
Wire Wire Line
	4520 1500 4570 1500
Connection ~ 4520 1700
Wire Wire Line
	9790 1980 9790 2130
Wire Wire Line
	9790 2480 9790 2430
Connection ~ 9790 2080
Wire Wire Line
	4920 2300 4770 2300
Connection ~ 4770 2650
Wire Wire Line
	6120 2300 6170 2300
Wire Wire Line
	6170 2300 6170 2400
Wire Wire Line
	6120 2000 6420 2000
Wire Wire Line
	6420 2000 6420 2050
Wire Wire Line
	6420 2400 6420 2350
Wire Wire Line
	6120 1600 6170 1600
Wire Wire Line
	6170 1600 6170 1700
Wire Wire Line
	6120 1500 6720 1500
Wire Wire Line
	6720 1250 6720 1700
Wire Wire Line
	6720 2000 6720 2750
Wire Wire Line
	6720 3050 6720 3150
Wire Wire Line
	5570 2650 7470 2650
Connection ~ 6720 2650
Connection ~ 4520 1500
Wire Wire Line
	9140 2080 10190 2080
Wire Wire Line
	5870 1250 6720 1250
Wire Wire Line
	5270 1250 4520 1250
Wire Notes Line
	3470 1000 7820 1000
Wire Notes Line
	7820 1000 7820 3450
Wire Notes Line
	7820 3450 3470 3450
Wire Notes Line
	3470 3450 3470 1000
Wire Wire Line
	10040 2180 10040 2680
Wire Wire Line
	10040 2580 10540 2580
Wire Wire Line
	10040 2980 10040 3080
Connection ~ 10040 2580
Wire Wire Line
	12190 2980 12190 3080
Wire Wire Line
	10840 2580 12890 2580
Connection ~ 12190 2580
Wire Wire Line
	11390 1480 12190 1480
Wire Wire Line
	12710 1860 12710 1810
Wire Wire Line
	11390 1880 11590 1880
Wire Wire Line
	11590 1880 11590 1930
Wire Wire Line
	9790 1380 10190 1380
Wire Wire Line
	9790 1130 11540 1130
Wire Wire Line
	11540 1130 11540 1380
Wire Wire Line
	11540 1380 11390 1380
Wire Wire Line
	10040 2180 10190 2180
Wire Wire Line
	9790 1130 9790 1680
Wire Wire Line
	12190 1150 12190 1580
Wire Wire Line
	12190 1880 12190 2680
Wire Wire Line
	4520 2100 4520 2250
Wire Wire Line
	4520 2600 4520 2550
Connection ~ 4520 2200
Wire Wire Line
	3820 2200 4920 2200
Wire Notes Line
	8840 1030 13240 1030
Wire Notes Line
	13240 1030 13240 3330
Wire Notes Line
	13240 3330 8840 3330
Wire Notes Line
	8840 3330 8840 1030
Wire Wire Line
	13750 4860 13750 4960
Wire Wire Line
	2060 1890 1960 1890
Wire Wire Line
	2210 1790 2210 1740
Wire Wire Line
	2210 1740 2060 1740
Wire Wire Line
	2360 2940 2260 2940
Wire Wire Line
	2510 2840 2510 2790
Wire Wire Line
	1560 1440 1560 2090
Wire Wire Line
	1660 1890 1560 1890
Connection ~ 1560 1890
Wire Wire Line
	1860 2490 1860 3140
Wire Wire Line
	1960 2940 1860 2940
Connection ~ 1860 2940
Wire Notes Line
	1160 990  1160 3490
Wire Notes Line
	1160 990  2660 990 
Wire Notes Line
	2660 990  2660 3490
Wire Notes Line
	2660 3490 1160 3490
Wire Notes Line
	10470 6860 15900 6860
Wire Wire Line
	4020 2350 4020 2200
Connection ~ 4020 2200
Wire Wire Line
	4020 2650 4020 3150
Wire Wire Line
	9290 2330 9290 2080
Connection ~ 9290 2080
Wire Wire Line
	9290 2630 9290 3080
Wire Wire Line
	11390 2180 11490 2180
Wire Wire Line
	11490 2180 11490 2580
Connection ~ 11490 2580
Wire Wire Line
	13750 5560 13750 5660
Wire Wire Line
	4290 5320 4510 5320
Wire Wire Line
	4290 5420 4510 5420
Wire Wire Line
	4290 5520 4510 5520
Wire Wire Line
	3140 5120 2990 5120
Wire Wire Line
	2990 5120 2990 5020
Wire Wire Line
	2990 5020 2830 5020
Wire Wire Line
	2210 5220 3140 5220
Wire Wire Line
	2210 4720 2210 5220
Wire Wire Line
	1650 5020 2530 5020
Connection ~ 2210 5020
Wire Wire Line
	2700 6410 2700 6600
Wire Wire Line
	2700 6410 2530 6410
Wire Wire Line
	1250 6310 1860 6310
Wire Wire Line
	1250 6100 1250 6510
Wire Wire Line
	1250 6810 1250 6900
Wire Wire Line
	1860 6410 1700 6410
Wire Wire Line
	1700 6410 1700 6310
Connection ~ 1700 6310
Wire Wire Line
	3140 5520 2740 5520
Wire Wire Line
	2740 5520 2740 6310
Wire Wire Line
	2030 5720 2030 5890
Wire Wire Line
	2030 5320 2030 5420
Wire Wire Line
	3140 5320 2030 5320
Wire Wire Line
	3140 5420 2330 5420
Wire Wire Line
	2330 5420 2330 5850
Wire Wire Line
	2330 5850 1650 5850
Connection ~ 2030 5850
Wire Wire Line
	5180 5400 5180 5220
Wire Wire Line
	5180 5220 4290 5220
Wire Wire Line
	1650 5420 1650 5020
Wire Wire Line
	1650 5850 1650 5720
Wire Wire Line
	11780 5710 10920 5710
Connection ~ 1250 6310
Connection ~ 2740 6310
Wire Wire Line
	15430 5460 15430 5860
Connection ~ 15430 5660
Wire Wire Line
	2510 2790 2360 2790
Connection ~ 2360 2790
Wire Wire Line
	2360 2790 2360 2940
Wire Wire Line
	2060 1740 2060 1890
Wire Wire Line
	4290 5120 5180 5120
Wire Wire Line
	5180 5120 5180 5110
Connection ~ 6720 1500
Wire Wire Line
	9790 1580 10190 1580
Connection ~ 9790 1380
Connection ~ 9790 1580
Wire Wire Line
	12710 1210 12710 1150
Wire Wire Line
	12710 1150 12190 1150
Connection ~ 12190 1480
Wire Wire Line
	11590 2230 11590 2580
Connection ~ 11590 2580
Wire Wire Line
	8380 5350 8600 5350
Wire Wire Line
	8380 5450 8600 5450
Wire Wire Line
	8380 5550 8600 5550
Wire Wire Line
	7230 5150 7080 5150
Wire Wire Line
	7080 5150 7080 5050
Wire Wire Line
	7080 5050 6920 5050
Wire Wire Line
	6300 5250 7230 5250
Wire Wire Line
	6300 4750 6300 5250
Wire Wire Line
	5740 5050 6620 5050
Connection ~ 6300 5050
Wire Wire Line
	7230 5550 6830 5550
Wire Wire Line
	6830 5550 6830 6310
Wire Wire Line
	6120 5750 6120 5930
Wire Wire Line
	6120 5350 6120 5450
Wire Wire Line
	7230 5350 6120 5350
Wire Wire Line
	7230 5450 6420 5450
Wire Wire Line
	6420 5450 6420 5880
Wire Wire Line
	9270 5250 8380 5250
Wire Wire Line
	5740 5450 5740 5050
Wire Wire Line
	5740 5880 5740 5750
Wire Wire Line
	8380 5150 9270 5150
Connection ~ 8410 5150
Wire Wire Line
	6420 5880 5740 5880
Connection ~ 6120 5880
Wire Wire Line
	6830 6310 2530 6310
Wire Wire Line
	9270 5250 9270 5300
Wire Wire Line
	11540 5250 11770 5250
Wire Wire Line
	12370 5250 12410 5250
Wire Wire Line
	12410 5250 12410 5710
Wire Wire Line
	12410 5710 12380 5710
Wire Wire Line
	13440 5160 13550 5160
Wire Wire Line
	12740 4740 12710 4740
Wire Wire Line
	12710 4740 12710 4830
Wire Wire Line
	12990 4890 12990 5160
Wire Wire Line
	12990 5160 13140 5160
Wire Wire Line
	13240 4740 13360 4740
Wire Wire Line
	14210 5260 14210 4430
Wire Wire Line
	14210 4430 13920 4430
Wire Wire Line
	13620 4430 13500 4430
Wire Wire Line
	13500 4430 13500 5160
Connection ~ 13500 5160
Wire Wire Line
	12920 5360 13550 5360
Wire Wire Line
	12620 5360 12410 5360
Connection ~ 12410 5360
Connection ~ 14210 5260
Wire Wire Line
	15060 5260 15280 5260
Wire Wire Line
	15120 5430 15120 5260
Connection ~ 15120 5260
Wire Notes Line
	790  7160 9470 7160
Wire Notes Line
	9470 7160 9470 4180
Wire Notes Line
	9470 4180 790  4180
Wire Notes Line
	790  4180 790  7160
Wire Wire Line
	13940 6390 13870 6390
Wire Wire Line
	13570 6390 13480 6390
Wire Wire Line
	12980 6390 12900 6390
Wire Wire Line
	12600 6390 12500 6390
Wire Wire Line
	13230 6240 13230 5360
Connection ~ 13230 5360
Wire Wire Line
	15120 5810 15120 5730
Wire Wire Line
	11110 4970 11540 4970
Wire Wire Line
	11540 4970 11540 5250
Wire Wire Line
	10960 4720 10760 4720
Wire Wire Line
	10960 5220 10960 5260
Wire Notes Line
	10470 4270 15900 4270
Wire Notes Line
	10470 4270 10470 6860
Wire Wire Line
	5730 8680 5730 8780
Wire Notes Line
	2450 10680 7730 10680
Wire Wire Line
	5730 9380 5730 9480
Wire Wire Line
	3760 9530 2900 9530
Wire Wire Line
	7290 9280 7290 9680
Connection ~ 7290 9480
Wire Wire Line
	3520 9070 3750 9070
Wire Wire Line
	4350 9070 4390 9070
Wire Wire Line
	4390 9070 4390 9530
Wire Wire Line
	4390 9530 4360 9530
Wire Wire Line
	5420 8980 5530 8980
Wire Wire Line
	4720 8560 4690 8560
Wire Wire Line
	4690 8560 4690 8650
Wire Wire Line
	4970 8710 4970 8980
Wire Wire Line
	4970 8980 5120 8980
Wire Wire Line
	5220 8560 5340 8560
Wire Wire Line
	6190 9080 6190 8250
Wire Wire Line
	6190 8250 5900 8250
Wire Wire Line
	5600 8250 5480 8250
Wire Wire Line
	5480 8250 5480 8980
Connection ~ 5480 8980
Wire Wire Line
	4900 9180 5530 9180
Wire Wire Line
	4600 9180 4390 9180
Connection ~ 4390 9180
Wire Wire Line
	6130 9080 6290 9080
Connection ~ 6190 9080
Wire Wire Line
	6920 9080 7140 9080
Wire Wire Line
	6980 9250 6980 9080
Connection ~ 6980 9080
Wire Wire Line
	5920 10210 5850 10210
Wire Wire Line
	5550 10210 5460 10210
Wire Wire Line
	4960 10210 4880 10210
Wire Wire Line
	4580 10210 4480 10210
Wire Wire Line
	5210 10060 5210 9180
Connection ~ 5210 9180
Wire Wire Line
	6980 9630 6980 9550
Wire Wire Line
	3090 8790 3520 8790
Wire Wire Line
	3520 8790 3520 9070
Wire Wire Line
	2940 8540 2740 8540
Wire Wire Line
	2940 9040 2940 9080
Wire Notes Line
	2450 8090 7730 8090
Wire Notes Line
	2450 8090 2450 10680
Wire Notes Line
	10880 7280 12400 7280
Wire Notes Line
	12400 7280 12400 9550
Wire Notes Line
	12400 9550 10880 9550
Wire Notes Line
	10880 9550 10880 7280
Wire Wire Line
	11990 7900 11860 7900
Wire Wire Line
	11990 8000 11860 8000
Wire Wire Line
	12010 9000 11860 9000
Wire Wire Line
	12000 9300 11860 9300
Wire Wire Line
	12000 9400 11860 9400
Wire Wire Line
	11230 9200 11360 9200
Wire Wire Line
	11230 9100 11360 9100
Wire Wire Line
	12010 8900 11860 8900
Wire Wire Line
	12650 2560 12650 2580
Connection ~ 12650 2580
$Comp
L CONN_01X01 P3
U 1 1
P 7080 2410
F 0 "P3" H 7080 2510 50  0000 C CNN
F 1 "CONN_01X01" V 7180 2410 50  0000 C CNN
F 2 "Wire_Pads:SolderWirePad_single_1mmDrill" H 7080 2410 50  0001 C CNN
F 3 "" H 7080 2410 50  0000 C CNN
	1    7080 2410
	0    -1   -1   0   
$EndComp
Wire Wire Line
	7080 2610 7080 2650
Connection ~ 7080 2650
$Comp
L CONN_01X01 P1
U 1 1
P 3760 2830
F 0 "P1" H 3760 2930 50  0000 C CNN
F 1 "CONN_01X01" V 3860 2830 50  0000 C CNN
F 2 "Wire_Pads:SolderWirePad_single_1mmDrill" H 3760 2830 50  0001 C CNN
F 3 "" H 3760 2830 50  0000 C CNN
	1    3760 2830
	0    -1   -1   0   
$EndComp
Wire Wire Line
	3760 3030 3760 3060
Wire Wire Line
	3760 3060 4020 3060
Connection ~ 4020 3060
$Comp
L CONN_01X01 P5
U 1 1
P 9030 2800
F 0 "P5" H 9030 2900 50  0000 C CNN
F 1 "CONN_01X01" V 9150 2740 50  0000 C CNN
F 2 "Wire_Pads:SolderWirePad_single_1mmDrill" H 9030 2800 50  0001 C CNN
F 3 "" H 9030 2800 50  0000 C CNN
	1    9030 2800
	0    -1   -1   0   
$EndComp
Wire Wire Line
	9030 3000 9030 3030
Wire Wire Line
	9030 3030 9290 3030
Connection ~ 9290 3030
Text Notes 9130 2840 0    39   ~ 0
GND
Text Notes 3850 2860 0    39   ~ 0
GND
Text Notes 7180 2450 0    39   ~ 0
+12V
Text Notes 12760 2390 0    39   ~ 0
-12V
Wire Wire Line
	12000 7500 11860 7500
$Comp
L R R19
U 1 1
P 14520 5260
F 0 "R19" V 14600 5260 50  0000 C CNN
F 1 "50R" V 14520 5260 50  0000 C CNN
F 2 "Resistors_SMD:R_0805" V 14450 5260 50  0001 C CNN
F 3 "" H 14520 5260 50  0000 C CNN
	1    14520 5260
	0    1    1    0   
$EndComp
Wire Wire Line
	14150 5260 14370 5260
Wire Wire Line
	14670 5260 14760 5260
Wire Notes Line
	15900 4270 15900 6860
$Comp
L R R18
U 1 1
P 6440 9080
F 0 "R18" V 6520 9080 50  0000 C CNN
F 1 "50R" V 6440 9080 50  0000 C CNN
F 2 "Resistors_SMD:R_0805" V 6370 9080 50  0001 C CNN
F 3 "" H 6440 9080 50  0000 C CNN
	1    6440 9080
	0    1    1    0   
$EndComp
Wire Wire Line
	6620 9080 6590 9080
Wire Notes Line
	7730 8090 7730 10680
Text Notes 11100 4800 0    39   ~ 0
Amplitude
Text Notes 2790 8470 0    39   ~ 0
Amplitude
Text GLabel 11210 7500 0    39   Input ~ 0
GND
Wire Wire Line
	11360 7500 11210 7500
$EndSCHEMATC
